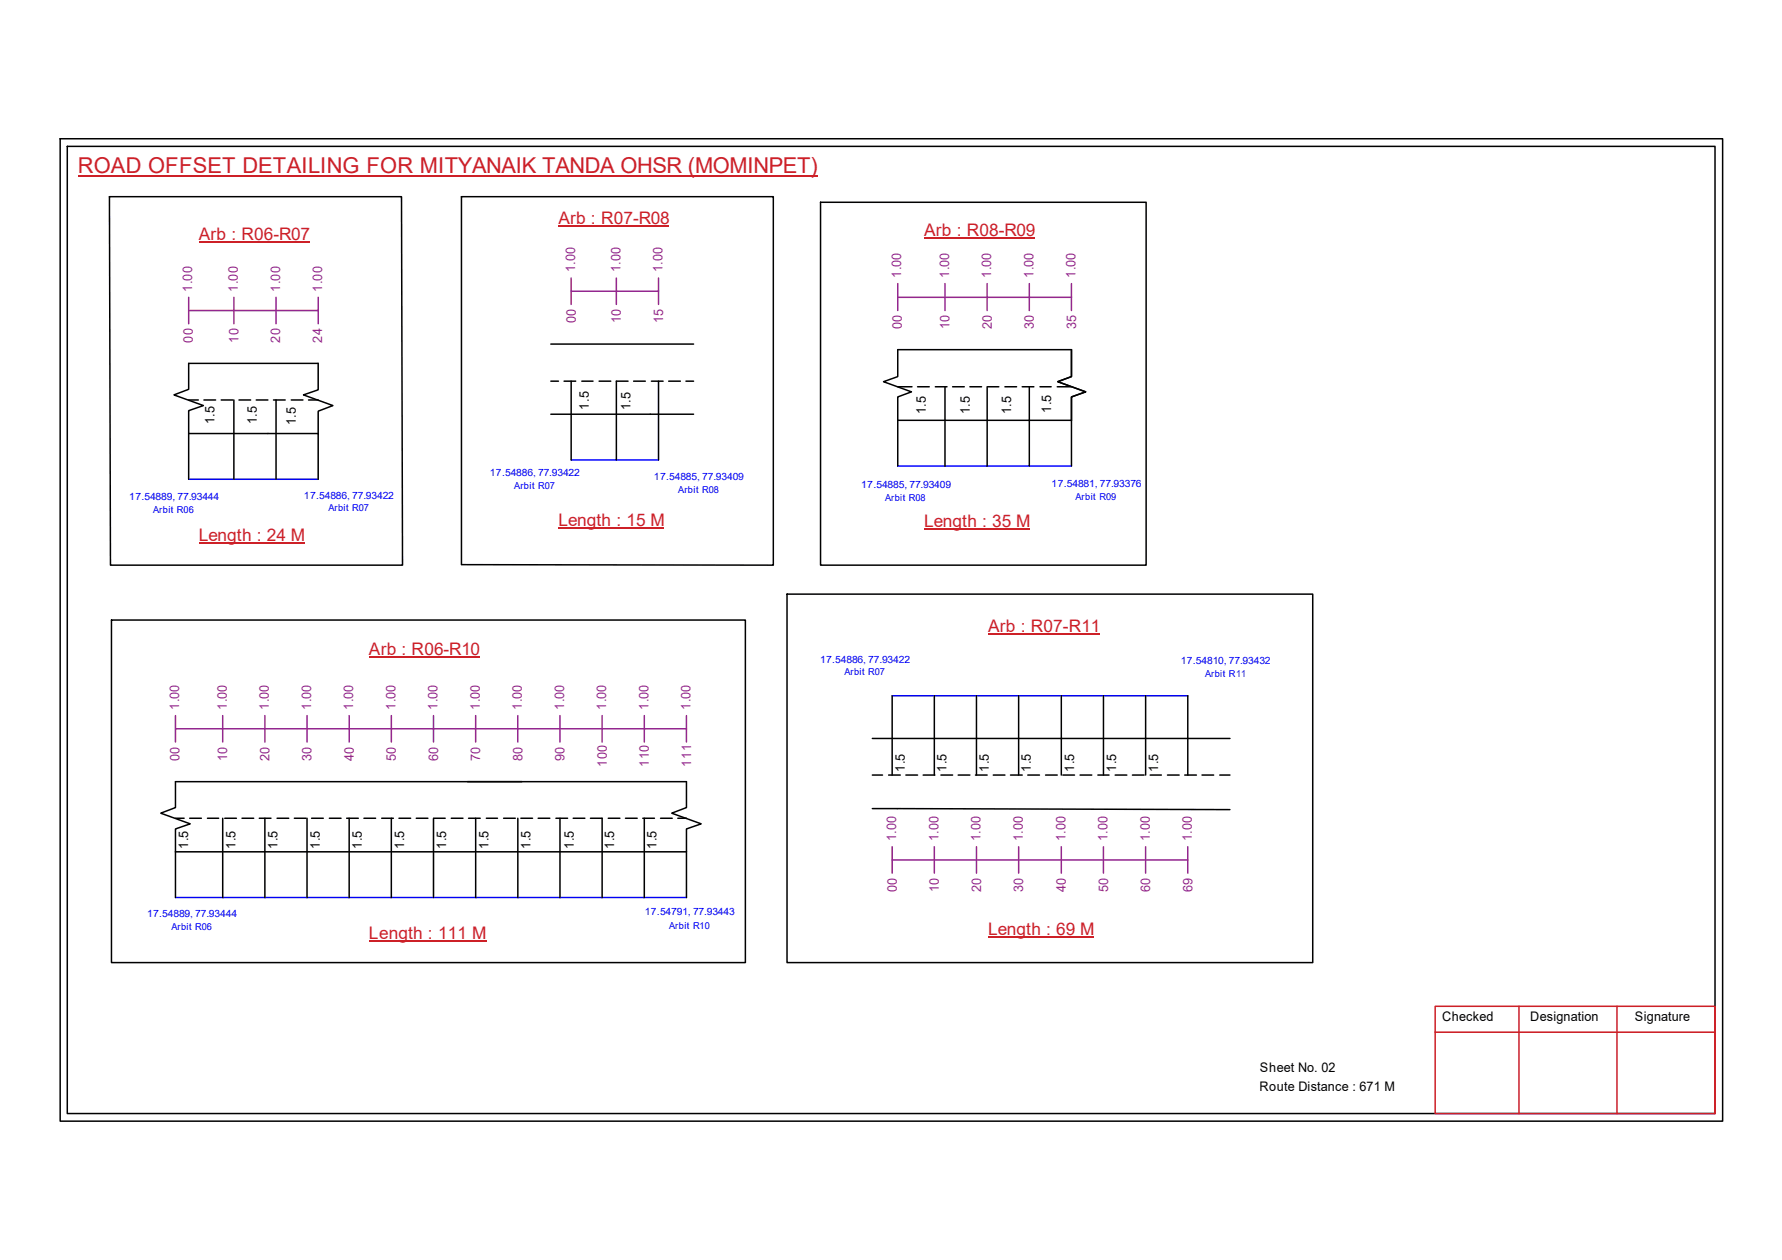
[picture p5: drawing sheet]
<svg xmlns="http://www.w3.org/2000/svg" width="297mm" height="210mm" viewBox="0 0 297 210" stroke-linecap="round" stroke-linejoin="round" font-family="sans-serif">
<g fill="none" stroke="#000" stroke-width=".25">
<path d="M10 23.1h277.1v163.7h-277.1zM11.2 24.4h274.7v161.1h-274.7zM18.2 32.8h48.7l.2 61.3h-48.7zM76.9 32.8h52v61.3h-52zM136.8 33.7h54.2v60.4h-54.2zM91.8 57.3h23.8M31.5 72.2v-3.8l2.4-.8-4.9-1.8 2.5-.9v-4.4h21.5v4.4l-2.4 .9 4.9 1.8-2.5 .9v3.8M31.5 72.2h21.5v7.6M31.5 66.6h1.6M31.5 72.2v7.6M34 66.6h1.9M36.9 66.6h1.9"/>
<path d="M39 66.6v13.2M39.8 66.6h2M42.7 66.6h2M45.6 66.6h1.9M46 66.6v13.2M48.6 66.6h1.9M51.4 66.6h1.6M91.8 69h23.8M91.8 63.5h1.3M94 63.5h2M95.2 63.5v13.1M97 63.5h1.8"/>
<path d="M99.9 63.5h1.9M104.7 63.5h-2v13.1M105.6 63.5h2M108.6 63.5h1.9M109.8 63.5v13.1M111.5 63.5h1.9M114.3 63.5h1.3M149.6 70v-3.9l2.3-.8-4.6-1.7 2.3-.9v-4.4h29v4.4l-2.3 .9 4.7 1.7-2.4 .8v3.9M149.6 70h29M149.6 64.4h2.4M149.6 70v7.6M152.9 64.4h2"/>
<path d="M155.9 64.4h2M157.5 64.4v13.2M158.8 64.4h1.9M161.7 64.4h1.9M164.5 64.4v13.2M164.6 64.4h1.9M167.5 64.4h2M170.4 64.4h1.9M171.6 64.4v13.2M173.4 64.4h1.8M176.2 64.4h2.4M178.6 70v7.6"/>
<path d="M131.2 99h87.6v61.4h-87.6zM18.6 103.3h105.6v57.1h-105.6zM148.7 115.9v13.2M155.7 115.9v13.2M162.8 115.9v13.2M169.8 115.9v13.2M176.9 115.9v13.2M183.9 115.9v13.2M191 115.9v13.2M198 115.9v13.2M29.2 136.3h1.5M31.6 136.3h2"/>
<path d="M34.6 136.3h1.8M37.1 136.3v13.2M37.5 136.3h1.9M40.3 136.3h2M43.2 136.3h2M44.2 136.3v13.2M46.2 136.3h1.9M49.1 136.3h1.9M51.2 136.3v13.2M51.9 136.3h2M54.9 136.3h2M57.8 136.3h1.9"/>
<path d="M58.2 136.3v13.2M60.7 136.3h1.9M63.6 136.3h2M65.2 136.3v13.2M66.5 136.3h1.9M69.4 136.3h1.9M72.3 136.3v13.2M72.3 136.3h1.9M75.2 136.3h2M78.1 136.3h1.9M79.3 136.3v13.2M81.1 136.3h1.8"/>
<path d="M83.9 136.3h2M86.3 136.3v13.2M86.8 136.3h2M89.7 136.3h1.9M92.7 136.3h1.9M93.3 136.3v13.2M95.5 136.3h2M98.4 136.3h2v13.2M101.4 136.3h1.9M104.3 136.3h1.9M107.1 136.3h2M107.4 136.3v13.2"/>
<path d="M110.1 136.3h2M113 136.3h1.4M145.4 134.7l59.6 .2M145.4 129.1h1.7M145.4 123h59.6M148.1 129.1h2M151 129.1h1.9M153.9 129.1h1.9M156.8 129.1h2M159.7 129.1h2M162.6 129.1h1.9M165.6 129.1h1.9"/>
<path d="M168.4 129.1h2M171.3 129.1h2M174.3 129.1h1.9M177.2 129.1h1.9M180 129.1h2M183 129.1h1.9M185.9 129.1h1.9M188.8 129.1h1.9M191.7 129.1h1.9M194.6 129.1h2M197.5 129.1h1.9M200.4 129.1h1.9"/>
<path d="M203.3 129.1h1.7M29.2 141.9v-3.8l2.5-.9-4.9-1.7 2.4-1v-4.3h85.2v4.3l-2.4 1 4.9 1.7-2.5 .9v3.8M29.2 141.9h85.2M29.2 141.9v7.6M114.4 141.9v7.6"/>
</g>
<path d="M239.2 167.6h46.7v17.9h-46.7zM239.2 172h46.7M253.2 167.6v17.9M269.5 167.6v17.9" fill="none" stroke="#cc1f26" stroke-width=".25"/>
<path d="M13 29.3h123.3" fill="none" stroke="#cd2027" stroke-width=".25"/>
<path d="M31.5 79.8h21.5M95.2 76.6h14.6M149.6 77.6h29M148.7 115.9h49.3M29.2 149.5h85.2" fill="none" stroke="#00f" stroke-width=".25"/>
<g fill="none" stroke="#93278f" stroke-width=".25">
<path d="M31.5 51.7h21.5M31.5 49.5v4.4M39 49.5v4.4M46 49.5v4.4M53 49.5v4.4M95.2 48.5h14.6M95.2 46.3v4.4M102.7 46.3v4.4M109.8 46.3v4.4M149.6 49.5h29M149.6 47.2v4.5M157.5 47.2v4.5"/>
<path d="M164.5 47.2v4.5M171.6 47.2v4.5M178.6 47.2v4.5M29.2 119.2v4.4M37.1 119.2v4.4M44.2 119.2v4.4M51.2 119.2v4.4M58.2 119.2v4.4M65.2 119.2v4.4M72.3 119.2v4.4M79.3 119.2v4.4M86.3 119.2v4.4"/>
<path d="M93.3 119.2v4.4M100.4 119.2v4.4M107.4 119.2v4.4M114.4 119.2v4.4M29.2 121.4h85.2M148.7 143.3h49.3M148.7 141.1v4.4M155.7 141.1v4.4M162.8 141.1v4.4M169.8 141.1v4.4M176.9 141.1v4.4M183.9 141.1v4.4"/>
<path d="M191 141.1v4.4M198 141.1v4.4"/>
</g>
<path d="M93.1 37.6h18.4M154 39.6h18.5M33.1 40.3h18.5M33.1 90.4h17.7M93.1 88h17.6M154 88.1h17.7M61.5 109.5h18.5M164.7 105.7h18.6M61.5 156.7h19.6M164.7 156h17.6" fill="none" stroke="#cd2027" stroke-width=".17"/>
<text font-size="3.6" fill="#cd2027" x="13" y="28.9">ROAD OFFSET DETAILING FOR MITYANAIK TANDA OHSR (MOMINPET)</text>
<g font-size="2.9" fill="#cd2027">
<text x="33.1" y="40">Arb : R06-R07</text>
<text x="93.1" y="37.3">Arb : R07-R08</text>
<text x="154" y="39.3">Arb : R08-R09</text>
<text x="93.1" y="87.6">Length : 15 M</text>
<text x="154" y="87.8">Length : 35 M</text>
<text x="33.1" y="90.1">Length : 24 M</text>
<text x="164.7" y="105.3">Arb : R07-R11</text>
<text x="61.5" y="109.1">Arb : R06-R10</text>
<text x="164.7" y="155.7">Length : 69 M</text>
<text x="61.5" y="156.4">Length : 111 M</text>
</g>
<g font-size="2.2" fill="#93278f">
<text x="95.9" y="45.4" transform="rotate(-90 95.9 45.4)">1.00</text>
<text x="103.4" y="45.4" transform="rotate(-90 103.4 45.4)">1.00</text>
<text x="110.4" y="45.4" transform="rotate(-90 110.4 45.4)">1.00</text>
<text x="150.2" y="46.3" transform="rotate(-90 150.2 46.3)">1.00</text>
<text x="158.2" y="46.3" transform="rotate(-90 158.2 46.3)">1.00</text>
<text x="165.2" y="46.3" transform="rotate(-90 165.2 46.3)">1.00</text>
<text x="172.3" y="46.3" transform="rotate(-90 172.3 46.3)">1.00</text>
<text x="179.3" y="46.3" transform="rotate(-90 179.3 46.3)">1.00</text>
<text x="32" y="48.6" transform="rotate(-90 32 48.6)">1.00</text>
<text x="39.7" y="48.6" transform="rotate(-90 39.7 48.6)">1.00</text>
<text x="46.7" y="48.6" transform="rotate(-90 46.7 48.6)">1.00</text>
<text x="53.7" y="48.6" transform="rotate(-90 53.7 48.6)">1.00</text>
<text x="96" y="53.8" transform="rotate(-90 96 53.8)">00</text>
<text x="103.5" y="53.8" transform="rotate(-90 103.5 53.8)">10</text>
<text x="110.5" y="53.8" transform="rotate(-90 110.5 53.8)">15</text>
<text x="32.1" y="57.1" transform="rotate(-90 32.1 57.1)">00</text>
<text x="39.7" y="57.1" transform="rotate(-90 39.7 57.1)">10</text>
<text x="46.7" y="57.1" transform="rotate(-90 46.7 57.1)">20</text>
<text x="53.7" y="57.1" transform="rotate(-90 53.7 57.1)">24</text>
<text x="150.3" y="54.8" transform="rotate(-90 150.3 54.8)">00</text>
<text x="158.3" y="54.8" transform="rotate(-90 158.3 54.8)">10</text>
<text x="165.3" y="54.8" transform="rotate(-90 165.3 54.8)">20</text>
<text x="172.3" y="54.8" transform="rotate(-90 172.3 54.8)">30</text>
<text x="179.4" y="54.8" transform="rotate(-90 179.4 54.8)">35</text>
<text x="29.8" y="118.3" transform="rotate(-90 29.8 118.3)">1.00</text>
<text x="37.8" y="118.3" transform="rotate(-90 37.8 118.3)">1.00</text>
<text x="44.8" y="118.3" transform="rotate(-90 44.8 118.3)">1.00</text>
<text x="51.9" y="118.3" transform="rotate(-90 51.9 118.3)">1.00</text>
<text x="58.9" y="118.3" transform="rotate(-90 58.9 118.3)">1.00</text>
<text x="65.9" y="118.3" transform="rotate(-90 65.9 118.3)">1.00</text>
<text x="72.9" y="118.3" transform="rotate(-90 72.9 118.3)">1.00</text>
<text x="80" y="118.3" transform="rotate(-90 80 118.3)">1.00</text>
<text x="87" y="118.3" transform="rotate(-90 87 118.3)">1.00</text>
<text x="94" y="118.3" transform="rotate(-90 94 118.3)">1.00</text>
<text x="101" y="118.3" transform="rotate(-90 101 118.3)">1.00</text>
<text x="108.1" y="118.3" transform="rotate(-90 108.1 118.3)">1.00</text>
<text x="115.1" y="118.3" transform="rotate(-90 115.1 118.3)">1.00</text>
<text x="29.9" y="126.7" transform="rotate(-90 29.9 126.7)">00</text>
<text x="37.9" y="126.7" transform="rotate(-90 37.9 126.7)">10</text>
<text x="44.9" y="126.7" transform="rotate(-90 44.9 126.7)">20</text>
<text x="51.9" y="126.7" transform="rotate(-90 51.9 126.7)">30</text>
<text x="59" y="126.7" transform="rotate(-90 59 126.7)">40</text>
<text x="66" y="126.7" transform="rotate(-90 66 126.7)">50</text>
<text x="73" y="126.7" transform="rotate(-90 73 126.7)">60</text>
<text x="80" y="126.7" transform="rotate(-90 80 126.7)">70</text>
<text x="87.1" y="126.7" transform="rotate(-90 87.1 126.7)">80</text>
<text x="94.1" y="126.7" transform="rotate(-90 94.1 126.7)">90</text>
<text x="101.1" y="127.8" transform="rotate(-90 101.1 127.8)">100</text>
<text x="108.2" y="127.8" transform="rotate(-90 108.2 127.8)">110</text>
<text x="115.2" y="127.8" transform="rotate(-90 115.2 127.8)">111</text>
<text x="149.4" y="140.1" transform="rotate(-90 149.4 140.1)">1.00</text>
<text x="156.4" y="140.1" transform="rotate(-90 156.4 140.1)">1.00</text>
<text x="163.4" y="140.1" transform="rotate(-90 163.4 140.1)">1.00</text>
<text x="170.5" y="140.1" transform="rotate(-90 170.5 140.1)">1.00</text>
<text x="177.6" y="140.1" transform="rotate(-90 177.6 140.1)">1.00</text>
<text x="184.6" y="140.1" transform="rotate(-90 184.6 140.1)">1.00</text>
<text x="191.6" y="140.1" transform="rotate(-90 191.6 140.1)">1.00</text>
<text x="198.7" y="140.1" transform="rotate(-90 198.7 140.1)">1.00</text>
<text x="149.5" y="148.6" transform="rotate(-90 149.5 148.6)">00</text>
<text x="156.5" y="148.6" transform="rotate(-90 156.5 148.6)">10</text>
<text x="163.5" y="148.6" transform="rotate(-90 163.5 148.6)">20</text>
<text x="170.6" y="148.6" transform="rotate(-90 170.6 148.6)">30</text>
<text x="177.7" y="148.6" transform="rotate(-90 177.7 148.6)">40</text>
<text x="184.7" y="148.6" transform="rotate(-90 184.7 148.6)">50</text>
<text x="191.7" y="148.6" transform="rotate(-90 191.7 148.6)">60</text>
<text x="198.8" y="148.6" transform="rotate(-90 198.8 148.6)">69</text>
</g>
<g font-size="2.2">
<text x="35.8" y="70.7" transform="rotate(-90 35.8 70.7)">1.5</text>
<text x="42.8" y="70.7" transform="rotate(-90 42.8 70.7)">1.5</text>
<text x="49.3" y="70.9" transform="rotate(-90 49.3 70.9)">1.5</text>
<text x="98.2" y="68.2" transform="rotate(-90 98.2 68.2)">1.5</text>
<text x="105.1" y="68.3" transform="rotate(-90 105.1 68.3)">1.5</text>
<text x="154.3" y="69" transform="rotate(-90 154.3 69)">1.5</text>
<text x="161.7" y="69" transform="rotate(-90 161.7 69)">1.5</text>
<text x="168.5" y="69" transform="rotate(-90 168.5 69)">1.5</text>
<text x="175.2" y="68.7" transform="rotate(-90 175.2 68.7)">1.5</text>
<text x="150.8" y="128.6" transform="rotate(-90 150.8 128.6)">1.5</text>
<text x="157.8" y="128.6" transform="rotate(-90 157.8 128.6)">1.5</text>
<text x="164.8" y="128.6" transform="rotate(-90 164.8 128.6)">1.5</text>
<text x="171.8" y="128.6" transform="rotate(-90 171.8 128.6)">1.5</text>
<text x="179" y="128.6" transform="rotate(-90 179 128.6)">1.5</text>
<text x="186.1" y="128.6" transform="rotate(-90 186.1 128.6)">1.5</text>
<text x="193.1" y="128.6" transform="rotate(-90 193.1 128.6)">1.5</text>
<text x="31.4" y="141.4" transform="rotate(-90 31.4 141.4)">1.5</text>
<text x="39.2" y="141.4" transform="rotate(-90 39.2 141.4)">1.5</text>
<text x="46.3" y="141.4" transform="rotate(-90 46.3 141.4)">1.5</text>
<text x="53.3" y="141.4" transform="rotate(-90 53.3 141.4)">1.5</text>
<text x="60.3" y="141.4" transform="rotate(-90 60.3 141.4)">1.5</text>
<text x="67.3" y="141.4" transform="rotate(-90 67.3 141.4)">1.5</text>
<text x="74.4" y="141.4" transform="rotate(-90 74.4 141.4)">1.5</text>
<text x="81.4" y="141.4" transform="rotate(-90 81.4 141.4)">1.5</text>
<text x="88.4" y="141.4" transform="rotate(-90 88.4 141.4)">1.5</text>
<text x="95.6" y="141.4" transform="rotate(-90 95.6 141.4)">1.5</text>
<text x="102.4" y="141.4" transform="rotate(-90 102.4 141.4)">1.5</text>
<text x="109.4" y="141.4" transform="rotate(-90 109.4 141.4)">1.5</text>
<text x="240.4" y="170.1">Checked</text>
<text x="255.1" y="170.1">Designation</text>
<text x="272.5" y="170.1">Signature</text>
<text x="210" y="178.6">Sheet No. 02</text>
<text x="209.9" y="181.7">Route Distance : 671 M</text>
</g>
<g font-size="1.7" fill="#00f">
<text x="21.5" y="83.3">17.54889, 77.93444</text>
<text x="50.7" y="83.1">17.54886, 77.93422</text>
<text x="81.7" y="79.3">17.54886, 77.93422</text>
<text x="109" y="80">17.54885, 77.93409</text>
<text x="143.5" y="81.4">17.54885, 77.93409</text>
<text x="175.3" y="81.1">17.54881, 77.93376</text>
<text x="136.7" y="110.4">17.54886, 77.93422</text>
<text x="196.8" y="110.6">17.54810, 77.93432</text>
<text x="24.5" y="152.7">17.54889, 77.93444</text>
<text x="107.5" y="152.5">17.54791, 77.93443</text>
</g>
<g font-size="1.6" fill="#00f">
<text x="85.7" y="81.4">Arbit R07</text>
<text x="113.1" y="82.1">Arbit R08</text>
<text x="147.5" y="83.5">Arbit R08</text>
<text x="179.3" y="83.3">Arbit R09</text>
<text x="25.5" y="85.4">Arbit R06</text>
<text x="54.7" y="85.2">Arbit R07</text>
<text x="140.8" y="112.5">Arbit R07</text>
<text x="200.9" y="112.8">Arbit R11</text>
<text x="28.6" y="154.9">Arbit R06</text>
<text x="111.5" y="154.7">Arbit R10</text>
</g>
</svg>
